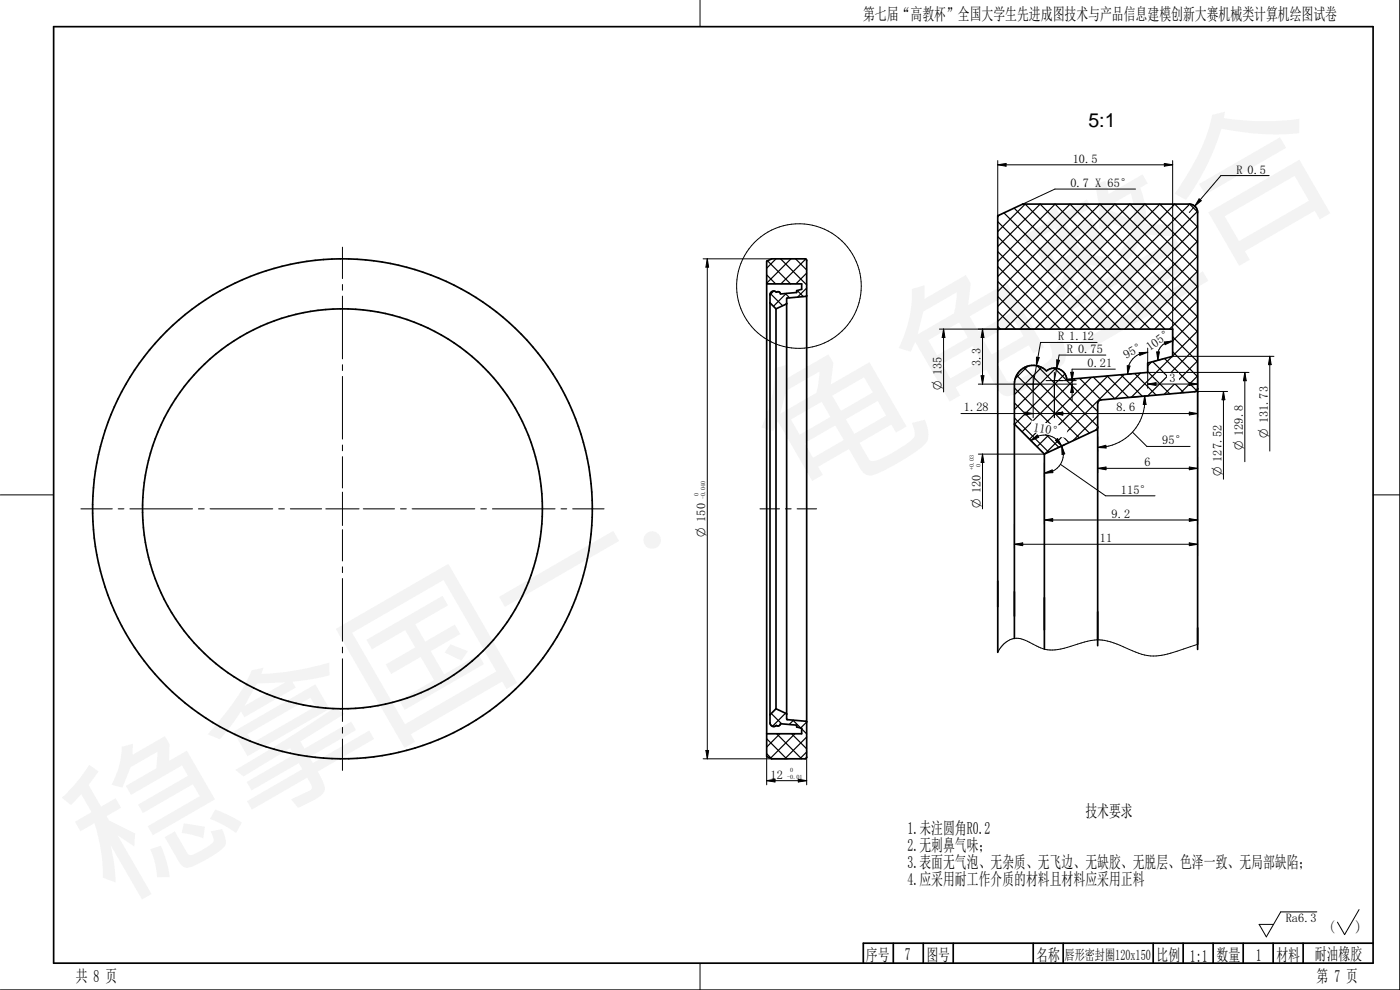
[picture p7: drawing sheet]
<svg xmlns="http://www.w3.org/2000/svg" width="420mm" height="297mm" viewBox="0 0 420 297" stroke-linecap="round" stroke-linejoin="round" font-family="sans-serif">
<g fill="none" stroke="#000" stroke-width=".3">
<path d="M210.1 0v8M420.1 0v297h-420M299.4 49.4l2.5-.4v.9zM299.4 48.2v16.5M299.4 49.4h52.5M340.8 56.7h-24.2l-9.7 4.5M349.4 49l2.5 .4-2.5 .5zM351.9 48.2v55.3M102.8 74.2v9.4M211 77.7h20.6M212.3 77.7l.4 2.5h-.9zM212.3 77.7v150"/>
<path d="M102.8 85.4v1.7M102.8 88.9v18.8M281.9 98.7h29.9M283.2 98.7l.4 2.5h-.8zM283.2 98.7v18.9M294.9 98.7l.4 2.5h-.9zM294.9 98.7v16.6M102.8 109.4v1.8M102.8 112.9v18.8M294.4 112.7h.9l-.4 2.6zM310.1 112.7v5.1M311.1 107.2l.8 .1-.9 2.4z"/>
<path d="M312.6 115.3h-19M313.9 114.2h5M316.4 111.7v5M317.2 108l.8 .1-.9 2.4zM329.3 102.7h-17l-2.2 12.6M331.9 106.5h-14l-1.5 7.7M338.3 109.7l.8 .1-.7 2.5zM339.7 112.2l-1.4 .1M341.9 105.8l2.5-.1-2.3 .9zM343.5 118.9l.5 2.4h-.9zM343.5 118.9a14.1 14.1 0 0 1-14.1 15.3M344.4 104.5v5.8"/>
<path d="M344.4 105.7a6 6 0 0 0-6 6.6M344.4 110.7v5.8M344.4 115.2l2.5-.4v.9zM344.8 118.7l-6 .6M347.1 105.6h.9l-.5 2.5zM348.9 107.7l-2.6 .7M349.4 102.6l2.5-.3-2.3 1.1zM351.9 102.3a4.6 4.6 0 0 0-4.4 5.8M356.9 114.8l2.5 .4-2.5 .5zM359.4 111.6v4.9M102.8 133.5v1.8M102.8 137v9.4"/>
<path d="M293.6 136.3h19.8M294.9 136.3l.4 2.4h-.9zM294.9 136.3v16.4M313.4 138.9v18.4M318.3 139.3l13.5 9.5h14.8M318.3 139.3a5.7 5.7 0 0 1-4.9 2.6M318.6 133.8l.9 2.4-.8 .2zM318.6 133.8a5.8 5.8 0 0 1-.3 5.5M319.7 133.3l-3.3 1.6M329.4 131v10.8M329.4 134.2l2.5-.6v.8zM339.9 129.6l4.3 4.3h13"/>
<path d="M359.4 137.2v4.6M.1 148.5h16M24.3 152.7h9.4M35.5 152.7h1.7M39 152.7h18.8M59.6 152.7h1.7M63 152.7h18.9M83.6 152.7h1.8M87.1 152.7h9.4M97.8 152.7h10M102.8 147.7v10M102.8 158.9v9.4"/>
<path d="M109 152.7h9.4M120.2 152.7h1.7M123.7 152.7h18.8M144.3 152.7h1.7M147.8 152.7h18.8M168.4 152.7h1.7M171.9 152.7h9.4M228.1 152.7h5.8M235.7 152.7h1.7M239.2 152.7h5.9M304.4 157.3v7.3M313.4 156l2.5-.4v.8z"/>
<path d="M313.4 156h46M313.4 141.9l2.4-.9 .2 .8zM329.4 140.5l2.5-.4v.8zM329.4 140.5h30M356.9 155.6l2.5 .4-2.5 .4zM356.9 140.1l2.5 .4-2.5 .4zM359.4 141.9v15.4M412.1 148.5h8M102.8 170.1v1.7M102.8 173.6v18.8M304.4 163.3l2.5-.4v.8zM304.4 163.3h55"/>
<path d="M356.9 162.9l2.5 .4-2.5 .4zM359.4 162.1v4.5M102.8 194.2v1.7M102.8 197.7v18.8M102.8 218.3v1.7M102.8 221.7v9.5M211 227.7h25.6M211.8 225.2h.9l-.4 2.5zM230.1 234.2l2.5-.4v.8zM230.1 227v8.5M230.1 234.2h12M239.6 233.8l2.5 .4-2.5 .4z"/>
<path d="M242.1 227.2v8.3M210.1 289v8"/>
<circle cx="239.8" cy="85.8" r="18.7"/>
</g>
<g fill="none" stroke="#000" stroke-width=".51">
<path d="M16.1 8h396v281h-396zM230.1 78.4l1.5-.7h10l.5 .5v149l-.5 .5h-10l-1.5-.7zM230.1 85.2h10.5v1.6l-1.5 .4v.6l-4.9 .4-.2-.5-.5-.2a.68 .68 0 0 1-1-.1l-.8 .1-.5 .4-.1 .6v128.4a1.12 1.12 0 0 0 .7 1 1.12 1.12 0 0 0 1.2-.2l.8 .1 .4-.7 4.9 .5v.5l1.5 .4v1.7h-10.5M231.1 90.9l1.8 1.8M232.9 92.7v120M236.1 91l-3.2 1.7M242.1 88.7l-.2 .2-5.6 .5-.2 .2v126.1l.2 .2 5.6 .5 .2 .2M299.4 98.7h52.5v8.2l-7.5 2v2.8l-24.2 2.2a3.7 3.7 0 0 0-6.1-2.6 5.6 5.6 0 0 0-6.2-1.3 5.6 5.6 0 0 0-3.5 5.3v69.6M359.4 116.5l-.3 .8-.6 .2-28.2 2.5-.5 .2-.3 .5-.1 73M304.4 127.2l9 9.1M313.4 136.3v52.7M329.4 128.1l-.1 .6-.4 .4-15.5 7.2"/>
<path d="M299.4 182v-117.3l7.5-3.5h50a2.51 2.51 0 0 1 2.5 2.6v131.1M232.9 212.7l3.2 1.6M232.9 212.7l-1.8 1.8M268.1 283v6M277.1 283v6M286.1 283v6M310.1 283v6M319.1 283v6M346.1 283v6M355.1 283v6M364.1 283v6M373.1 283v6"/>
<path d="M382.1 283v6M391.1 283v6M412.1 283h-153v6"/>
<circle cx="102.8" cy="152.7" r="75"/>
<circle cx="102.8" cy="152.7" r="60"/>
</g>
<g fill="none" stroke="#000" stroke-width=".36">
<path d="M230.3 78.3l7 6.9M232.9 77.7l-2.8 2.8M234.3 77.7l7.8 7.8M237.4 77.7l-7.3 7.3M238.7 77.7l3.4 3.3M241.8 77.7l-7.4 7.5M299.4 66.5l32.3 32.2M299.4 71l27.8 27.7M299.4 75.5l23.3 23.2M299.4 80l18.8 18.7M299.9 64.5l-.5 .5M301.3 63.9l34.9 34.8"/>
<path d="M304.3 62.4l36.3 36.3M307.6 61.2l37.5 37.5M307.7 61.2l-8.3 8.3M312.1 61.2l37.5 37.5M312.2 61.2l-12.8 12.8M316.6 61.2l42.8 42.9M316.7 61.2l-17.3 17.3M330.1 61.2l29.3 29.4M330.1 61.2l-30.7 30.7M334.6 61.2l24.8 24.9M334.6 61.2l-35.2 35.2M339.1 61.2l20.3 20.4"/>
<path d="M339.1 61.2l-37.5 37.5M343.6 61.2l15.8 15.9M343.6 61.2l-37.5 37.5M348.1 61.2l11.3 11.4M348.1 61.2l-37.5 37.5M359.4 63.4l-35.3 35.3M359.4 68.1l-6.8-6.9-37.5 37.5M359.4 63.6l-2.3-2.3-37.5 37.4M359.4 67.9l-30.8 30.8M359.4 72.3l-26.4 26.4M359.4 76.9l-21.9 21.8M230.1 82.5l2.7 2.7"/>
<path d="M231.2 88.1l3.7 3.6M232.2 87.4l-1.1 1.1M235.7 88.1l1.3 1.3M236 88l-3.9 3.9M239.3 87.2l1.8 1.8M242.1 81.9l-3.2 3.3M242.1 86.4l-2.7 2.8M299.4 83l21.8-21.8 38.2 38.4M299.4 87.5l26.2-26.3 33.8 33.9M299.4 84.5l14.3 14.2M299.4 88.9l9.8 9.8M299.4 93.5l5.3 5.2"/>
<path d="M299.4 97.9l.8 .8M359.4 90.3l-8.4 8.4M359.4 94.8l-7.5 7.5M359.4 81.3l-17.4 17.4M359.4 85.8l-12.9 12.9M359.4 99.3l-7.5 7.5M304.4 116.4l16.4 16.4M305.1 112.6l18.8 18.8M307.3 110.3l19.7 19.6M308.5 109.9l-3.8 3.7M311.2 109.7l18.2 18.2M312.6 110.2l-8.2 8.2"/>
<path d="M316.4 110.4l13 13M316.8 110.5l-12.4 12.4M319.6 112.2l-15.1 15.1M322.6 113.6l-15.9 15.9M324 113.5l6.5 6.5M327.5 113.2l-18.5 18.6M332.3 112.8l6.4 6.5M332.5 112.8l-21.3 21.2M336.4 112.4l6.4 6.5M337.4 112.4l-23.8 23.8M340.5 112.1l6.5 6.5M342.3 111.9l-7.7 7.7-6.5-6.4"/>
<path d="M344.4 111.5l6.7 6.7M345.6 108.6l-1.2 1.2M345.9 108.5l9.4 9.3M349.5 107.6l9.6 9.6M351.8 107l-12.3 12.2M351.9 101.1l7.5 7.4M351.9 105.5l7.5 7.5M359.4 103.8l-14.9 15M359.4 108.3l-10 10M359.4 112.8l-5.1 5.1M304.4 120.9l13.4 13.3M304.4 125.4l10.3 10.3"/>
<path d="M329.4 124.8l-7.4 7.4M231.5 214.1l3.1 3.1M235.7 214l-3.9 3.9M237.9 216.1l2.5 2.4M238.2 216.1l-1.3 1.3M240.6 218.7l1.5 1.5M242.1 216.6l-1.8 1.8M230.1 221.7l6 6M230.1 226.1l1.5 1.6M233.1 220.2l7.5 7.5M234.1 220.2l-4 4M237.6 220.2l4.5 4.5"/>
<path d="M238.6 220.2l-7.4 7.3M242.1 221.1l-6.5 6.6M242.1 225.6l-2.1 2.1"/>
</g>
<g fill="#000">
<path d="M299.4 49.4l2.5-.4v.9zM349.4 49l2.5 .4-2.5 .5zM212.3 77.7l.4 2.5h-.9zM283.2 98.7l.4 2.5h-.8zM294.4 112.7h.9l-.4 2.6zM294.9 98.7l.4 2.5h-.9zM311.1 107.2l.8 .1-.9 2.4zM317.2 108l.8 .1-.9 2.4zM338.3 109.7l.8 .1-.7 2.5zM341.9 105.8l2.5-.1-2.3 .9zM344.4 115.2l2.5-.4v.9zM347.1 105.6h.9l-.5 2.5z"/>
<path d="M349.4 102.6l2.5-.3-2.3 1.1zM356.9 114.8l2.5 .4-2.5 .5zM294.9 136.3l.4 2.4h-.9zM318.6 133.8l.9 2.4-.8 .2zM329.4 134.2l2.5-.6v.8zM343.5 118.9l.5 2.4h-.9zM313.4 156l2.5-.4v.8zM313.4 141.9l2.4-.9 .2 .8zM329.4 140.5l2.5-.4v.8zM356.9 155.6l2.5 .4-2.5 .4zM356.9 140.1l2.5 .4-2.5 .4zM304.4 163.3l2.5-.4v.8z"/>
<path d="M356.9 162.9l2.5 .4-2.5 .4zM211.8 225.2h.9l-.4 2.5zM230.1 234.2l2.5-.4v.8zM239.6 233.8l2.5 .4-2.5 .4z"/>
</g>
<path d="M350.1 111.7h3.6v3.3h-3.6z" fill-rule="evenodd" fill="#fff"/>
<path d="M359.4 87.3v38M316.4 114.2v11.1M344.4 115.2h15M316.4 124.1l2.5-.4v.8zM356.9 123.7l2.5 .4-2.5 .4z" fill="none" stroke="#000" stroke-width=".3"/>
<path d="M316.4 124.1l2.5-.4v.8zM356.9 123.7l2.5 .4-2.5 .4z" fill="#000"/>
<path d="M334.3 120.5h7.3v3.4h-7.3z" fill-rule="evenodd" fill="#fff"/>
<path d="M321.3 111.7h.9l-.5 2.5zM321.7 115.3l.5 2.5h-.9zM323 115.3h-12.9v10M323 114.2h-6.6v11.1M334.7 110.8h-13v9.4M307.6 123.7l2.5 .4-2.5 .4zM308.5 131.3l2.3 2.3M309.4 132.2l1.9-1.7 .4 .7zM316.4 124.1l2.5-.4v.8zM316.8 132.1l.6-.5 1.2 2.2zM319.7 133.3l-2.3 1.1M359.4 124.1h-71" fill="none" stroke="#000" stroke-width=".3"/>
<path d="M321.7 115.3l.5 2.5h-.9zM321.3 111.7h.9l-.5 2.5zM307.6 123.7l2.5 .4-2.5 .4zM309.4 132.2l1.9-1.7 .4 .7zM316.8 132.1l.6-.5 1.2 2.2zM316.4 124.1l2.5-.4v.8z" fill="#000"/>
<path d="M309.6 126.2l10.9 1.9-.6 3.3-10.9-1.9z" fill-rule="evenodd" fill="#fff"/>
<g fill="none" stroke="#000" stroke-width=".3">
<path d="M359.9 59.7l.6 .5-1.9 1.7zM380.9 52.7h-14.5l-9.5 11.1M344.4 111.7h30.4M351.9 106.9h30.4M359.4 117.5h9M367.2 117.5l.4 2.5h-.8zM367.2 117.5v26.3M373.6 111.7l.4 2.5h-.8zM373.6 111.7v26.8M381.1 106.9l.4 2.5h-.8zM381.1 106.9v28.4M309.4 132.2a5.7 5.7 0 0 1 9.2 1.6"/>
<path d="M359.4 193.3a56.8 56.8 0 0 1-11.6 3.4 15.2 15.2 0 0 1-8.8-1.8 20.8 20.8 0 0 0-10.1-2.9 65.8 65.8 0 0 0-10.6 2.7l-1.5 .3a9.9 9.9 0 0 1-6.8-1.7 8 8 0 0 0-6.3-1.6 7.5 7.5 0 0 0-4.3 4M395.2 273.6h-10.8l-4.4 7.5-2.1-3.7h4.3M407.9 272.9l-4.4 7.5-2.1-3.7"/>
</g>
<path d="M299.4 174.4v21.3M304.4 177.5v14.1M313.4 179.3v15.5M329.4 183.5v8.5M359.4 188.4v4.9" fill="none" stroke="#000" stroke-width=".51"/>
<path d="M359.9 59.7l.6 .5-1.9 1.7zM367.2 117.5l.4 2.5h-.8zM373.6 111.7l.4 2.5h-.8zM381.1 106.9l.4 2.5h-.8z" fill="#000"/>
<circle cx="359.4" cy="117.5" r=".25" fill="#000"/>
<text font-size="47.6" x="33.1" y="270.5" transform="rotate(-30 33.1 270.5)">稳拿国一·龟龟整合</text>
<text font-size="5.9" x="326.6" y="38.2">5:1</text>
<g font-size="5.1">
<text x="259" y="6.1">第七届“高教杯”全国大学生先进成图技术与产品信息建模创新大赛机械类计算机绘图试卷</text>
<text x="325.7" y="245.2">技术要求</text>
<text x="272.4" y="250.3">1.未注圆角R0.2</text>
<text x="272.4" y="255.4">2.无刺鼻气味；</text>
<text x="272.4" y="260.6">3.表面无气泡、无杂质、无飞边、无缺胶、无脱层、色泽一致、无局部缺陷；</text>
<text x="272.4" y="265.7">4.应采用耐工作介质的材料且材料应采用正料</text>
<text x="397.5" y="280.1">（</text>
<text x="406.4" y="280.1">）</text>
<text x="259.9" y="288.3">序号</text>
<text x="271.6" y="288.1">7</text>
<text x="278" y="288.2">图号</text>
<text x="311" y="288.4">名称</text>
<text x="347.1" y="288.3">比例</text>
<text x="357.1" y="288.5">1:1</text>
<text x="365.1" y="288.4">数量</text>
<text x="376.9" y="288.2">1</text>
<text x="383.1" y="288.4">材料</text>
<text x="394.6" y="288.1">耐油橡胶</text>
<text x="22.8" y="294.6">共 8 页</text>
<text x="395.1" y="294.5">第 7 页</text>
</g>
<text font-size="4.4" x="319.5" y="288">唇形密封圈120x150</text>
<g font-size="3.9">
<text x="282.5" y="116.9" transform="rotate(-90 282.5 116.9)">O 135</text>
<text x="380.5" y="131.4" transform="rotate(-90 380.5 131.4)">O 131.73</text>
<text x="373" y="135.2" transform="rotate(-90 373 135.2)">O 129.8</text>
<text x="366.5" y="142.9" transform="rotate(-90 366.5 142.9)">O 127.52</text>
<text x="294.2" y="152.3" transform="rotate(-90 294.2 152.3)">O 120</text>
<text x="211.6" y="161.2" transform="rotate(-90 211.6 161.2)">O 150</text>
</g>
<g font-size="3.7">
<text x="321.9" y="48.8">10.5</text>
<text x="371" y="52.1">R 0.5</text>
<text x="321.2" y="56.1">0.7 X 65°</text>
<text x="317.6" y="102.1">R 1.12</text>
<text x="320.2" y="105.9">R 0.75</text>
<text x="338" y="107.7" transform="rotate(-29 338 107.7)">95°</text>
<text x="345.1" y="105.4" transform="rotate(-36 345.1 105.4)">105°</text>
<text x="294.2" y="109.8" transform="rotate(-90 294.2 109.8)">3.3</text>
<text x="326.4" y="110.2">0.21</text>
<text x="351" y="114.6">3</text>
<text x="289.3" y="123.4">1.28</text>
<text x="335.1" y="123.4">8.6</text>
<text x="309.9" y="129.2" transform="rotate(10 309.9 129.2)">110°</text>
<text x="348.8" y="133.3">95°</text>
<text x="343.5" y="139.9">6</text>
<text x="336.4" y="148.1">115°</text>
<text x="333.6" y="155.4">9.2</text>
<text x="330.1" y="162.7">11</text>
<text x="231.3" y="233.6">12</text>
<text x="385.9" y="276.7">Ra6.3</text>
</g>
<g font-size="1.9">
<text x="292.2" y="141.1" transform="rotate(-90 292.2 141.1)">+0.03</text>
<text x="294.2" y="140.2" transform="rotate(-90 294.2 140.2)">0</text>
<text x="209.6" y="148.8" transform="rotate(-90 209.6 148.8)">0</text>
<text x="211.6" y="149.7" transform="rotate(-90 211.6 149.7)">-0.040</text>
<text x="236.3" y="233.6">-0.01</text>
<text x="237.2" y="231.6">0</text>
</g>
</svg>
